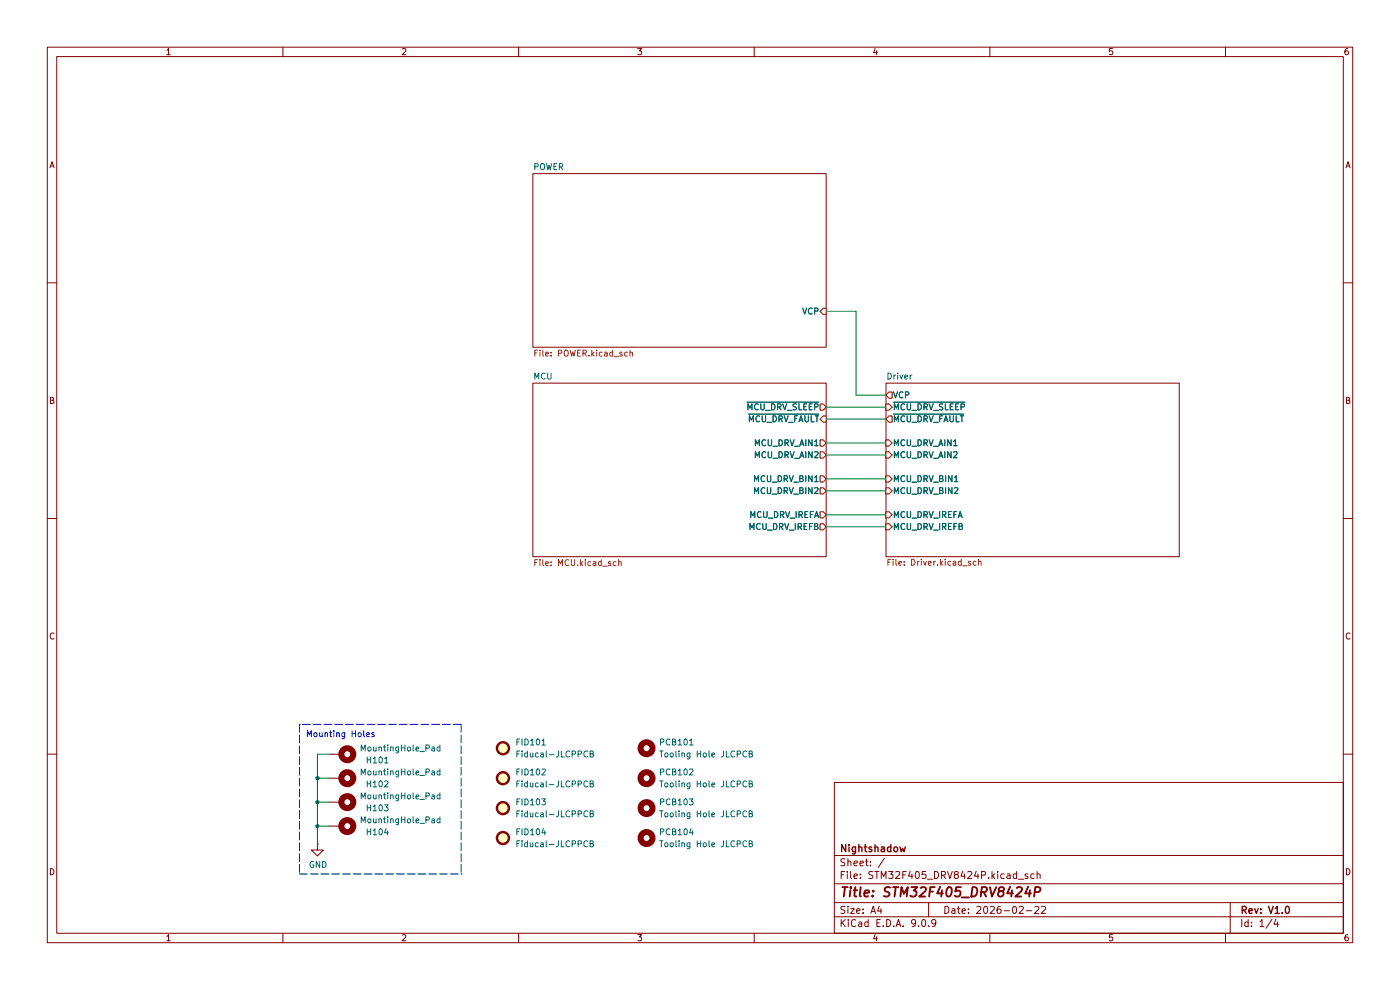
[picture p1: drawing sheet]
(kicad_sch
 (version 20250114)
 (generator "eeschema")
 (generator_version "9.0")
 (paper "A4")
 (title_block
  (title "STM32F405_DRV8424P")
  (date "2026-02-22")
  (rev "V1.0")
  (company "Nightshadow"))
 (lib_symbols
  (symbol "Mechanical:MountingHole_Pad"
   (pin_numbers (hide yes))
   (pin_names
    (offset 1.016) (hide yes)) (exclude_from_sim no) (in_bom no) (on_board yes)
   (property "Reference" "H" (at 0 6.35 0) (effects (font (size 1.27 1.27))))
   (property "Value" "MountingHole_Pad" (at 0 4.445 0) (effects (font (size 1.27 1.27))))
   (property "Footprint" "" (at 0 0 0) (effects (font (size 1.27 1.27)) (hide yes)))
   (property "Datasheet" "~" (at 0 0 0) (effects (font (size 1.27 1.27)) (hide yes)))
   (property "Description" "Mounting Hole with connection" (at 0 0 0) (effects (font (size 1.27 1.27)) (hide yes)))
   (symbol "MountingHole_Pad_0_1"
    (circle (center 0 1.27) (radius 1.27) (stroke (width 1.27) (type default)) (fill (type none))))
   (symbol "MountingHole_Pad_1_1"
    (pin input line (at 0 -2.54 90) (length 2.54) (name "1" (effects (font (size 1.27 1.27)))) (number "1" (effects (font (size 1.27 1.27))))))
   (embedded_fonts no))
  (symbol "PCB:Fiducal-JLCPCB" (exclude_from_sim no) (in_bom no) (on_board yes)
   (property "Reference" "FID" (at 2.032 0 0) (effects (font (size 1.27 1.27)) (justify left)))
   (property "Value" "Fiducal-JLCPPCB" (at 0 4.318 0) (effects (font (size 1.27 1.27))))
   (property "Footprint" "PCB:PCB-FID-JLCPCB" (at 0 -3.81 0) (effects (font (size 1.27 1.27)) (hide yes)))
   (property "Datasheet" "" (at 0 0 0) (effects (font (size 1.27 1.27)) (hide yes)))
   (property "Description" "" (at 0 0 0) (effects (font (size 1.27 1.27)) (hide yes)))
   (symbol "Fiducal-JLCPCB_0_1"
    (circle (center 0 0) (radius 1.27) (stroke (width 0.508) (type default)) (fill (type background))))
   (embedded_fonts no))
  (symbol "PCB:ToolingHole-JLCPCB" (exclude_from_sim no) (in_bom no) (on_board yes)
   (property "Reference" "PCB" (at 3.048 0 0) (effects (font (size 1.27 1.27)) (justify left)))
   (property "Value" "Tooling Hole JLCPCB" (at 0 6.35 0) (effects (font (size 1.27 1.27))))
   (property "Footprint" "PCB:PCB-NPTH-JLCPCB" (at 0 0 0) (effects (font (size 1.27 1.27)) (hide yes)))
   (property "Datasheet" "" (at 0 0 0) (effects (font (size 1.27 1.27)) (hide yes)))
   (property "Description" "" (at 0 0 0) (effects (font (size 1.27 1.27)) (hide yes)))
   (symbol "ToolingHole-JLCPCB_0_1"
    (circle (center 0 0) (radius 1.27) (stroke (width 1.27) (type default)) (fill (type none))))
   (embedded_fonts no))
  (symbol "power:GND"
   (power)
   (pin_numbers (hide yes))
   (pin_names
    (offset 0) (hide yes)) (exclude_from_sim no) (in_bom yes) (on_board yes)
   (property "Reference" "#PWR" (at 0 -6.35 0) (effects (font (size 1.27 1.27)) (hide yes)))
   (property "Value" "GND" (at 0 -3.81 0) (effects (font (size 1.27 1.27))))
   (property "Footprint" "" (at 0 0 0) (effects (font (size 1.27 1.27)) (hide yes)))
   (property "Datasheet" "" (at 0 0 0) (effects (font (size 1.27 1.27)) (hide yes)))
   (property "Description" "Power symbol creates a global label with name \"GND\" , ground" (at 0 0 0) (effects (font (size 1.27 1.27)) (hide yes)))
   (symbol "GND_0_1"
    (polyline (pts (xy 0 0) (xy 0 -1.27) (xy 1.27 -1.27) (xy 0 -2.54) (xy -1.27 -1.27) (xy 0 -1.27)) (stroke (width 0) (type default)) (fill (type none))))
   (symbol "GND_1_1"
    (pin power_in line (at 0 0 270) (length 0) (name "~" (effects (font (size 1.27 1.27)))) (number "1" (effects (font (size 1.27 1.27))))))
   (embedded_fonts no)))
 (text "Mounting Holes\n\n"
  (exclude_from_sim no)
  (at 64.77 158.75 0)
  (effects (font (size 1.27 1.27)) (justify left bottom)))
 (junction
  (at 67.31 175.26)
  (diameter 0)
  (color 0 0 0 0))
 (junction
  (at 67.31 170.18)
  (diameter 0)
  (color 0 0 0 0))
 (junction
  (at 67.31 165.1)
  (diameter 0)
  (color 0 0 0 0))
 (wire
  (pts (xy 187.96 83.82) (xy 181.61 83.82))
  (stroke (width 0) (type default)))
 (wire
  (pts (xy 67.31 170.18) (xy 69.85 170.18))
  (stroke (width 0) (type default)))
 (wire
  (pts (xy 175.26 96.52) (xy 187.96 96.52))
  (stroke (width 0) (type default)))
 (polyline
  (pts (xy 63.5 185.42) (xy 97.79 185.42))
  (stroke (width 0) (type dash)))
 (wire
  (pts (xy 181.61 66.04) (xy 175.26 66.04))
  (stroke (width 0) (type default)))
 (wire
  (pts (xy 67.31 170.18) (xy 67.31 165.1))
  (stroke (width 0) (type default)))
 (wire
  (pts (xy 69.85 165.1) (xy 67.31 165.1))
  (stroke (width 0) (type default)))
 (wire
  (pts (xy 175.26 104.14) (xy 187.96 104.14))
  (stroke (width 0) (type default)))
 (polyline
  (pts (xy 97.79 153.67) (xy 97.79 185.42))
  (stroke (width 0) (type dash)))
 (wire
  (pts (xy 175.26 109.22) (xy 187.96 109.22))
  (stroke (width 0) (type default)))
 (wire
  (pts (xy 175.26 86.36) (xy 187.96 86.36))
  (stroke (width 0) (type default)))
 (wire
  (pts (xy 67.31 175.26) (xy 67.31 170.18))
  (stroke (width 0) (type default)))
 (wire
  (pts (xy 67.31 165.1) (xy 67.31 160.02))
  (stroke (width 0) (type default)))
 (wire
  (pts (xy 69.85 175.26) (xy 67.31 175.26))
  (stroke (width 0) (type default)))
 (polyline
  (pts (xy 97.79 153.67) (xy 63.5 153.67))
  (stroke (width 0) (type dash)))
 (polyline
  (pts (xy 63.5 153.67) (xy 63.5 185.42))
  (stroke (width 0) (type dash)))
 (wire
  (pts (xy 175.26 111.76) (xy 187.96 111.76))
  (stroke (width 0) (type default)))
 (wire
  (pts (xy 175.26 93.98) (xy 187.96 93.98))
  (stroke (width 0) (type default)))
 (wire
  (pts (xy 181.61 83.82) (xy 181.61 66.04))
  (stroke (width 0) (type default)))
 (wire
  (pts (xy 175.26 88.9) (xy 187.96 88.9))
  (stroke (width 0) (type default)))
 (wire
  (pts (xy 175.26 101.6) (xy 187.96 101.6))
  (stroke (width 0) (type default)))
 (wire
  (pts (xy 67.31 179.07) (xy 67.31 175.26))
  (stroke (width 0) (type default)))
 (wire
  (pts (xy 67.31 160.02) (xy 69.85 160.02))
  (stroke (width 0) (type default)))
 (symbol
  (lib_id "Mechanical:MountingHole_Pad")
  (at 72.39 160.02 270)
  (unit 1)
  (exclude_from_sim no)
  (in_bom no)
  (on_board yes)
  (dnp no)
  (property "Reference" "H101" (at 77.47 161.29 90) (effects (font (size 1.27 1.27)) (justify left)))
  (property "Value" "MountingHole_Pad" (at 76.2 158.75 90) (effects (font (size 1.27 1.27)) (justify left)))
  (property "Footprint" "MountingHole:MountingHole_4.3mm_M4_Pad_Via" (at 72.39 160.02 0) (effects (font (size 1.27 1.27)) (hide yes)))
  (property "Datasheet" "~" (at 72.39 160.02 0) (effects (font (size 1.27 1.27)) (hide yes)))
  (property "Description" "" (at 72.39 160.02 0) (effects (font (size 1.27 1.27))))
  (pin "1"))
 (symbol
  (lib_id "Mechanical:MountingHole_Pad")
  (at 72.39 165.1 270)
  (unit 1)
  (exclude_from_sim no)
  (in_bom no)
  (on_board yes)
  (dnp no)
  (property "Reference" "H102" (at 77.47 166.37 90) (effects (font (size 1.27 1.27)) (justify left)))
  (property "Value" "MountingHole_Pad" (at 76.2 163.83 90) (effects (font (size 1.27 1.27)) (justify left)))
  (property "Footprint" "MountingHole:MountingHole_4.3mm_M4_Pad_Via" (at 72.39 165.1 0) (effects (font (size 1.27 1.27)) (hide yes)))
  (property "Datasheet" "~" (at 72.39 165.1 0) (effects (font (size 1.27 1.27)) (hide yes)))
  (property "Description" "" (at 72.39 165.1 0) (effects (font (size 1.27 1.27))))
  (pin "1"))
 (symbol
  (lib_id "Mechanical:MountingHole_Pad")
  (at 72.39 170.18 270)
  (unit 1)
  (exclude_from_sim no)
  (in_bom no)
  (on_board yes)
  (dnp no)
  (property "Reference" "H103" (at 77.47 171.45 90) (effects (font (size 1.27 1.27)) (justify left)))
  (property "Value" "MountingHole_Pad" (at 76.2 168.91 90) (effects (font (size 1.27 1.27)) (justify left)))
  (property "Footprint" "MountingHole:MountingHole_4.3mm_M4_Pad_Via" (at 72.39 170.18 0) (effects (font (size 1.27 1.27)) (hide yes)))
  (property "Datasheet" "~" (at 72.39 170.18 0) (effects (font (size 1.27 1.27)) (hide yes)))
  (property "Description" "" (at 72.39 170.18 0) (effects (font (size 1.27 1.27))))
  (pin "1"))
 (symbol
  (lib_id "Mechanical:MountingHole_Pad")
  (at 72.39 175.26 270)
  (unit 1)
  (exclude_from_sim no)
  (in_bom no)
  (on_board yes)
  (dnp no)
  (property "Reference" "H104" (at 77.47 176.53 90) (effects (font (size 1.27 1.27)) (justify left)))
  (property "Value" "MountingHole_Pad" (at 76.2 173.99 90) (effects (font (size 1.27 1.27)) (justify left)))
  (property "Footprint" "MountingHole:MountingHole_4.3mm_M4_Pad_Via" (at 72.39 175.26 0) (effects (font (size 1.27 1.27)) (hide yes)))
  (property "Datasheet" "~" (at 72.39 175.26 0) (effects (font (size 1.27 1.27)) (hide yes)))
  (property "Description" "" (at 72.39 175.26 0) (effects (font (size 1.27 1.27))))
  (pin "1"))
 (symbol
  (lib_id "power:GND")
  (at 67.31 179.07 0)
  (unit 1)
  (exclude_from_sim no)
  (in_bom yes)
  (on_board yes)
  (dnp no)
  (property "Reference" "#PWR0101" (at 67.31 185.42 0) (effects (font (size 1.27 1.27)) (hide yes)))
  (property "Value" "GND" (at 67.437 183.4642 0) (effects (font (size 1.27 1.27))))
  (property "Footprint" "" (at 67.31 179.07 0) (effects (font (size 1.27 1.27)) (hide yes)))
  (property "Datasheet" "" (at 67.31 179.07 0) (effects (font (size 1.27 1.27)) (hide yes)))
  (property "Description" "" (at 67.31 179.07 0) (effects (font (size 1.27 1.27))))
  (pin "1"))
 (symbol
  (lib_id "PCB:Fiducal-JLCPCB")
  (at 106.68 165.1 0)
  (unit 1)
  (exclude_from_sim no)
  (in_bom no)
  (on_board yes)
  (dnp no)
  (fields_autoplaced yes)
  (property "Reference" "FID102" (at 109.22 163.8299 0) (effects (font (size 1.27 1.27)) (justify left)))
  (property "Value" "Fiducal-JLCPPCB" (at 109.22 166.3699 0) (effects (font (size 1.27 1.27)) (justify left)))
  (property "Footprint" "PCB:PCB-FID-JLCPCB" (at 106.68 168.91 0) (effects (font (size 1.27 1.27)) (hide yes)))
  (property "Datasheet" "" (at 106.68 165.1 0) (effects (font (size 1.27 1.27)) (hide yes)))
  (property "Description" "" (at 106.68 165.1 0) (effects (font (size 1.27 1.27)) (hide yes))))
 (symbol
  (lib_id "PCB:ToolingHole-JLCPCB")
  (at 137.16 171.45 0)
  (unit 1)
  (exclude_from_sim no)
  (in_bom no)
  (on_board yes)
  (dnp no)
  (fields_autoplaced yes)
  (property "Reference" "PCB103" (at 139.7 170.1799 0) (effects (font (size 1.27 1.27)) (justify left)))
  (property "Value" "Tooling Hole JLCPCB" (at 139.7 172.7199 0) (effects (font (size 1.27 1.27)) (justify left)))
  (property "Footprint" "PCB:PCB-NPTH-JLCPCB" (at 137.16 171.45 0) (effects (font (size 1.27 1.27)) (hide yes)))
  (property "Datasheet" "" (at 137.16 171.45 0) (effects (font (size 1.27 1.27)) (hide yes)))
  (property "Description" "" (at 137.16 171.45 0) (effects (font (size 1.27 1.27)) (hide yes))))
 (symbol
  (lib_id "PCB:Fiducal-JLCPCB")
  (at 106.68 177.8 0)
  (unit 1)
  (exclude_from_sim no)
  (in_bom no)
  (on_board yes)
  (dnp no)
  (fields_autoplaced yes)
  (property "Reference" "FID104" (at 109.22 176.5299 0) (effects (font (size 1.27 1.27)) (justify left)))
  (property "Value" "Fiducal-JLCPPCB" (at 109.22 179.0699 0) (effects (font (size 1.27 1.27)) (justify left)))
  (property "Footprint" "PCB:PCB-FID-JLCPCB" (at 106.68 181.61 0) (effects (font (size 1.27 1.27)) (hide yes)))
  (property "Datasheet" "" (at 106.68 177.8 0) (effects (font (size 1.27 1.27)) (hide yes)))
  (property "Description" "" (at 106.68 177.8 0) (effects (font (size 1.27 1.27)) (hide yes))))
 (symbol
  (lib_id "PCB:Fiducal-JLCPCB")
  (at 106.68 158.75 0)
  (unit 1)
  (exclude_from_sim no)
  (in_bom no)
  (on_board yes)
  (dnp no)
  (fields_autoplaced yes)
  (property "Reference" "FID101" (at 109.22 157.4799 0) (effects (font (size 1.27 1.27)) (justify left)))
  (property "Value" "Fiducal-JLCPPCB" (at 109.22 160.0199 0) (effects (font (size 1.27 1.27)) (justify left)))
  (property "Footprint" "PCB:PCB-FID-JLCPCB" (at 106.68 162.56 0) (effects (font (size 1.27 1.27)) (hide yes)))
  (property "Datasheet" "" (at 106.68 158.75 0) (effects (font (size 1.27 1.27)) (hide yes)))
  (property "Description" "" (at 106.68 158.75 0) (effects (font (size 1.27 1.27)) (hide yes))))
 (symbol
  (lib_id "PCB:ToolingHole-JLCPCB")
  (at 137.16 177.8 0)
  (unit 1)
  (exclude_from_sim no)
  (in_bom no)
  (on_board yes)
  (dnp no)
  (fields_autoplaced yes)
  (property "Reference" "PCB104" (at 139.7 176.5299 0) (effects (font (size 1.27 1.27)) (justify left)))
  (property "Value" "Tooling Hole JLCPCB" (at 139.7 179.0699 0) (effects (font (size 1.27 1.27)) (justify left)))
  (property "Footprint" "PCB:PCB-NPTH-JLCPCB" (at 137.16 177.8 0) (effects (font (size 1.27 1.27)) (hide yes)))
  (property "Datasheet" "" (at 137.16 177.8 0) (effects (font (size 1.27 1.27)) (hide yes)))
  (property "Description" "" (at 137.16 177.8 0) (effects (font (size 1.27 1.27)) (hide yes))))
 (symbol
  (lib_id "PCB:Fiducal-JLCPCB")
  (at 106.68 171.45 0)
  (unit 1)
  (exclude_from_sim no)
  (in_bom no)
  (on_board yes)
  (dnp no)
  (fields_autoplaced yes)
  (property "Reference" "FID103" (at 109.22 170.1799 0) (effects (font (size 1.27 1.27)) (justify left)))
  (property "Value" "Fiducal-JLCPPCB" (at 109.22 172.7199 0) (effects (font (size 1.27 1.27)) (justify left)))
  (property "Footprint" "PCB:PCB-FID-JLCPCB" (at 106.68 175.26 0) (effects (font (size 1.27 1.27)) (hide yes)))
  (property "Datasheet" "" (at 106.68 171.45 0) (effects (font (size 1.27 1.27)) (hide yes)))
  (property "Description" "" (at 106.68 171.45 0) (effects (font (size 1.27 1.27)) (hide yes))))
 (symbol
  (lib_id "PCB:ToolingHole-JLCPCB")
  (at 137.16 158.75 0)
  (unit 1)
  (exclude_from_sim no)
  (in_bom no)
  (on_board yes)
  (dnp no)
  (fields_autoplaced yes)
  (property "Reference" "PCB101" (at 139.7 157.4799 0) (effects (font (size 1.27 1.27)) (justify left)))
  (property "Value" "Tooling Hole JLCPCB" (at 139.7 160.0199 0) (effects (font (size 1.27 1.27)) (justify left)))
  (property "Footprint" "PCB:PCB-NPTH-JLCPCB" (at 137.16 158.75 0) (effects (font (size 1.27 1.27)) (hide yes)))
  (property "Datasheet" "" (at 137.16 158.75 0) (effects (font (size 1.27 1.27)) (hide yes)))
  (property "Description" "" (at 137.16 158.75 0) (effects (font (size 1.27 1.27)) (hide yes))))
 (symbol
  (lib_id "PCB:ToolingHole-JLCPCB")
  (at 137.16 165.1 0)
  (unit 1)
  (exclude_from_sim no)
  (in_bom no)
  (on_board yes)
  (dnp no)
  (fields_autoplaced yes)
  (property "Reference" "PCB102" (at 139.7 163.8299 0) (effects (font (size 1.27 1.27)) (justify left)))
  (property "Value" "Tooling Hole JLCPCB" (at 139.7 166.3699 0) (effects (font (size 1.27 1.27)) (justify left)))
  (property "Footprint" "PCB:PCB-NPTH-JLCPCB" (at 137.16 165.1 0) (effects (font (size 1.27 1.27)) (hide yes)))
  (property "Datasheet" "" (at 137.16 165.1 0) (effects (font (size 1.27 1.27)) (hide yes)))
  (property "Description" "" (at 137.16 165.1 0) (effects (font (size 1.27 1.27)) (hide yes))))
 (sheet
  (at 113.03 81.28)
  (size 62.23 36.83)
  (exclude_from_sim no)
  (in_bom yes)
  (on_board yes)
  (dnp no)
  (fields_autoplaced yes)
  (stroke (width 0.1524) (type solid))
  (fill (color 0 0 0 0.0000))
  (property "Sheetname" "MCU" (at 113.03 80.5684 0) (effects (font (size 1.27 1.27)) (justify left bottom)))
  (property "Sheetfile" "MCU.kicad_sch" (at 113.03 118.6946 0) (effects (font (size 1.27 1.27)) (justify left top)))
  (pin "MCU_DRV_AIN1" output (at 175.26 93.98 0) (effects (font (size 1.27 1.27)) (justify right)))
  (pin "MCU_DRV_AIN2" output (at 175.26 96.52 0) (effects (font (size 1.27 1.27)) (justify right)))
  (pin "MCU_DRV_BIN1" output (at 175.26 101.6 0) (effects (font (size 1.27 1.27)) (justify right)))
  (pin "MCU_DRV_BIN2" output (at 175.26 104.14 0) (effects (font (size 1.27 1.27)) (justify right)))
  (pin "~{MCU_DRV_FAULT}" input (at 175.26 88.9 0) (effects (font (size 1.27 1.27)) (justify right)))
  (pin "~{MCU_DRV_SLEEP}" output (at 175.26 86.36 0) (effects (font (size 1.27 1.27)) (justify right)))
  (pin "MCU_DRV_IREFA" output (at 175.26 109.22 0) (effects (font (size 1.27 1.27)) (justify right)))
  (pin "MCU_DRV_IREFB" output (at 175.26 111.76 0) (effects (font (size 1.27 1.27)) (justify right))))
 (sheet
  (at 113.03 36.83)
  (size 62.23 36.83)
  (exclude_from_sim no)
  (in_bom yes)
  (on_board yes)
  (dnp no)
  (fields_autoplaced yes)
  (stroke (width 0.1524) (type solid))
  (fill (color 0 0 0 0.0000))
  (property "Sheetname" "POWER" (at 113.03 36.1184 0) (effects (font (size 1.27 1.27)) (justify left bottom)))
  (property "Sheetfile" "POWER.kicad_sch" (at 113.03 74.2446 0) (effects (font (size 1.27 1.27)) (justify left top)))
  (pin "VCP" input (at 175.26 66.04 0) (effects (font (size 1.27 1.27)) (justify right))))
 (sheet
  (at 187.96 81.28)
  (size 62.23 36.83)
  (exclude_from_sim no)
  (in_bom yes)
  (on_board yes)
  (dnp no)
  (stroke (width 0.1524) (type solid))
  (fill (color 0 0 0 0.0000))
  (property "Sheetname" "Driver" (at 187.96 80.5684 0) (effects (font (size 1.27 1.27)) (justify left bottom)))
  (property "Sheetfile" "Driver.kicad_sch" (at 187.96 118.618 0) (effects (font (size 1.27 1.27)) (justify left top)))
  (pin "MCU_DRV_AIN1" input (at 187.96 93.98 180) (effects (font (size 1.27 1.27)) (justify left)))
  (pin "MCU_DRV_AIN2" input (at 187.96 96.52 180) (effects (font (size 1.27 1.27)) (justify left)))
  (pin "MCU_DRV_BIN1" input (at 187.96 101.6 180) (effects (font (size 1.27 1.27)) (justify left)))
  (pin "MCU_DRV_BIN2" input (at 187.96 104.14 180) (effects (font (size 1.27 1.27)) (justify left)))
  (pin "~{MCU_DRV_FAULT}" output (at 187.96 88.9 180) (effects (font (size 1.27 1.27)) (justify left)))
  (pin "~{MCU_DRV_SLEEP}" input (at 187.96 86.36 180) (effects (font (size 1.27 1.27)) (justify left)))
  (pin "MCU_DRV_IREFA" input (at 187.96 109.22 180) (effects (font (size 1.27 1.27)) (justify left)))
  (pin "MCU_DRV_IREFB" input (at 187.96 111.76 180) (effects (font (size 1.27 1.27)) (justify left)))
  (pin "VCP" output (at 187.96 83.82 180) (effects (font (size 1.27 1.27)) (justify left))))
 (sheet_instances
  (path ""
   (page "1")))
 (embedded_fonts no))
